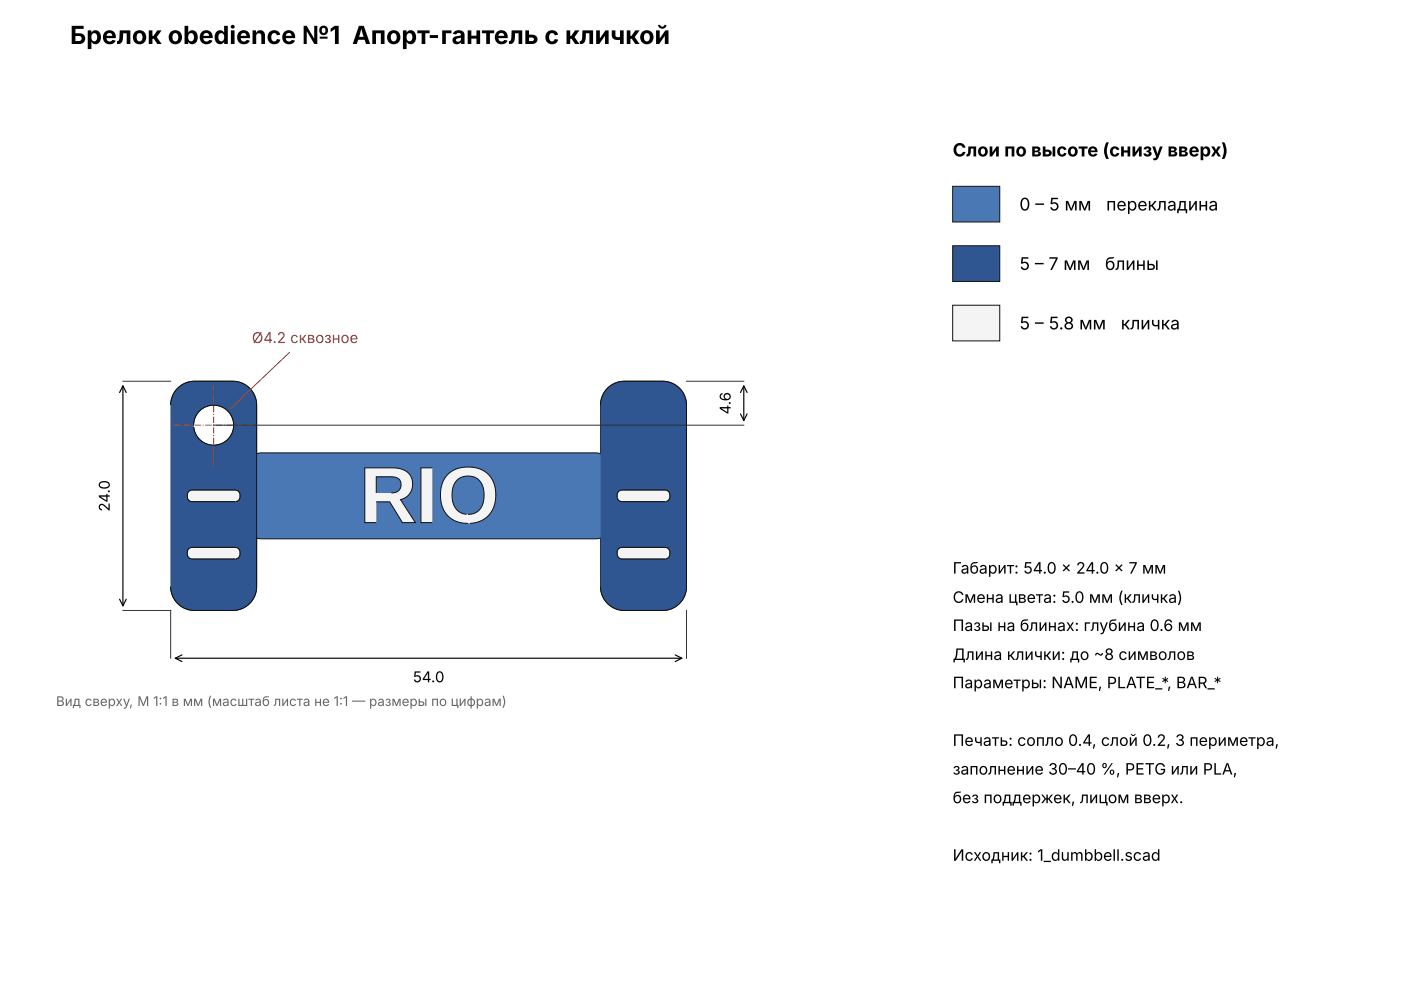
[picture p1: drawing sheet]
<svg xmlns="http://www.w3.org/2000/svg" width="297mm" height="210mm" viewBox="0 0 297 210" stroke-linecap="round" stroke-linejoin="round" font-family="sans-serif">
<path d="M37.7 82.3a5.1 5.1 0 0 0-1.5 3.6v38.4a5.1 5.1 0 0 0 5 5.1h8.1a5.1 5.1 0 0 0 5.1-5.1v-10.3l1 .2h70.9l1-.2v10.3a5.1 5.1 0 0 0 5 5.1h8.1a5.1 5.1 0 0 0 5.1-5.1v-38.4a5.1 5.1 0 0 0-5.1-5.1h-8.1a5.1 5.1 0 0 0-5 5.1v10.3l-1-.2h-70.9l-1 .2v-10.3a5.1 5.1 0 0 0-5.1-5.1h-8.1a5.1 5.1 0 0 0-3.5 1.5zM41 90.1a4.3 4.3 0 0 1 8.5 0 4.3 4.3 0 0 1-8.5 0z" fill="#4a78b5" stroke="#111" stroke-width=".21"/>
<path d="M37.7 82.3a5.1 5.1 0 0 0-1.5 3.6v38.4a5.1 5.1 0 0 0 5 5.1h8.1a5.1 5.1 0 0 0 5.1-5.1v-38.4a5.1 5.1 0 0 0-5.1-5.1h-8.1a5.1 5.1 0 0 0-3.5 1.5zM40 116.3l.7-.3h9.1a1.01 1.01 0 0 1 1 1v.5a1.01 1.01 0 0 1-1 1h-9.1a1.01 1.01 0 0 1-1-1l.1-.7zM40 104.2l.7-.3h9.1a1.01 1.01 0 0 1 1 1v.4a1.01 1.01 0 0 1-1 1h-9.1a1.01 1.01 0 0 1-1-1l.1-.7zM41 90.1a4.3 4.3 0 0 1 8.5 0 4.3 4.3 0 0 1-8.5 0zM128.8 82.3a5.1 5.1 0 0 0-1.5 3.6v38.4a5.1 5.1 0 0 0 5 5.1h8.1a5.1 5.1 0 0 0 5.1-5.1v-38.4a5.1 5.1 0 0 0-5.1-5.1h-8.1a5.1 5.1 0 0 0-3.5 1.5zM131.1 116.3l.7-.3h9.1a1.01 1.01 0 0 1 1.1 1v.5a1.01 1.01 0 0 1-1.1 1h-9.1a1.01 1.01 0 0 1-1-1l.1-.7zM131.1 104.2l.7-.3h9.1a1.01 1.01 0 0 1 1.1 1v.4a1.01 1.01 0 0 1-1.1 1h-9.1a1.01 1.01 0 0 1-1-1l.1-.7z" fill="#2f5690" stroke="#111" stroke-width=".21"/>
<path d="M94.9 100.6a6.9 6.9 0 0 0 .4 9.1 6.1 6.1 0 0 0 9.2-1.9 6.9 6.9 0 0 0-1.3-7.6 6.8 6.8 0 0 0-8.3 .4zM96.9 101.7a3.4 3.4 0 0 1 3.8-.5 3.4 3.4 0 0 1 1.9 3.3 3.9 3.9 0 0 1-2.1 4.3 3.4 3.4 0 0 1-4.7-3.5 4.6 4.6 0 0 1 1.1-3.6zM77.3 99.2v11.6h2.4v-4.4h2.9l2.7 4.4h2.7l-3.1-4.9a3.4 3.4 0 0 0 2.5-3.7 3.4 3.4 0 0 0-3.4-3zM79.7 101.1h3.2a1.75 1.75 0 0 1 2.1 1.6 1.75 1.75 0 0 1-2.1 1.8h-3.2zM89.2 99.2v11.6h2.4v-11.6zM40 104.2l-.2 .4-.1 .7a1.01 1.01 0 0 0 1 1h9.1a1.01 1.01 0 0 0 1-1v-.4a1.01 1.01 0 0 0-1-1h-9.1zM131.1 104.2l-.2 .4-.1 .7a1.01 1.01 0 0 0 1 1h9.1a1.01 1.01 0 0 0 1.1-1v-.4a1.01 1.01 0 0 0-1.1-1h-9.1zM40 116.3l-.2 .5-.1 .7a1.01 1.01 0 0 0 1 1h9.1a1.01 1.01 0 0 0 1-1v-.5a1.01 1.01 0 0 0-1-1h-9.1zM131.1 116.3l-.2 .5-.1 .7a1.01 1.01 0 0 0 1 1h9.1a1.01 1.01 0 0 0 1.1-1v-.5a1.01 1.01 0 0 0-1.1-1h-9.1z" fill="#f4f4f4" stroke="#111" stroke-width=".21"/>
<path d="M26 80.8h10.2M45.3 90.1h112.3M145.5 80.8h12.1M26 129.4h10.2v10.1M145.5 129.4v10.1" fill="none" stroke="#333" stroke-width=".21"/>
<path d="M36.8 90.1h17M45.3 98.6v-17" fill="none" stroke="#c0392b" stroke-width=".21" stroke-dasharray="1.4 .3 .2 .3" stroke-linecap="butt"/>
<path d="M25.3 83.2l.7-1.4 .8 1.4M26 81.8v46.6M156.9 83.2l.7-1.4 .7 1.4M156.9 87.7l.7 1.4 .7-1.4M157.6 81.8v7.3M25.3 127l.7 1.4 .8-1.4M37.2 139.5h107.3M38.6 138.8l-1.4 .7 1.4 .7M143.1 138.8l1.4 .7-1.4 .7" fill="none" stroke="#000" stroke-width=".25"/>
<path d="M61.4 74.7l-12.6 12" fill="none" stroke="#c0392b" stroke-width=".21"/>
<path d="M201.9 39.5h10v7.6h-10z" fill="#4a78b5" stroke="#111" stroke-width=".21"/>
<path d="M201.9 52.1h10v7.6h-10z" fill="#2f5690" stroke="#111" stroke-width=".21"/>
<path d="M201.9 64.7h10v7.6h-10z" fill="#f4f4f4" stroke="#111" stroke-width=".21"/>
<text font-size="5.3" x="14.8" y="9.3">Брелок obedience №1 Апорт-гантель с кличкой</text>
<text font-size="3.9" x="201.9" y="33.2">Слои по высоте (снизу вверх)</text>
<g font-size="3.7">
<text x="216" y="44.6">0 – 5 мм</text>
<text x="234.4" y="44.6">перекладина</text>
<text x="216" y="57.2">5 – 7 мм</text>
<text x="234.2" y="57.2">блины</text>
<text x="216" y="69.8">5 – 5.8 мм</text>
<text x="237.5" y="69.8">кличка</text>
</g>
<g font-size="3.4">
<text x="201.9" y="121.6">Габарит: 54.0 × 24.0 × 7 мм</text>
<text x="201.9" y="127.8">Смена цвета: 5.0 мм (кличка)</text>
<text x="201.9" y="133.7">Пазы на блинах: глубина 0.6 мм</text>
<text x="201.9" y="139.9">Длина клички: до ~8 символов</text>
<text x="201.9" y="145.9">Параметры: NAME, PLATE_*, BAR_*</text>
<text x="201.9" y="158.1">Печать: сопло 0.4, слой 0.2, 3 периметра,</text>
<text x="201.9" y="164.2">заполнение 30–40 %, PETG или PLA,</text>
<text x="201.9" y="170.2">без поддержек, лицом вверх.</text>
<text x="201.9" y="182.5">Исходник: 1_dumbbell.scad</text>
</g>
<text font-size="3.2" fill="#c0392b" x="53.4" y="72.7">Ø4.2 сквозное</text>
<g font-size="3.2">
<text x="154.9" y="87.8" transform="rotate(-90 154.9 87.8)">4.6</text>
<text x="23.3" y="108.4" transform="rotate(-90 23.3 108.4)">24.0</text>
<text x="87.5" y="144.6">54.0</text>
</g>
<text font-size="2.8" fill="#666" x="11.9" y="149.6">Вид сверху, М 1:1 в мм (масштаб листа не 1:1 — размеры по цифрам)</text>
</svg>
